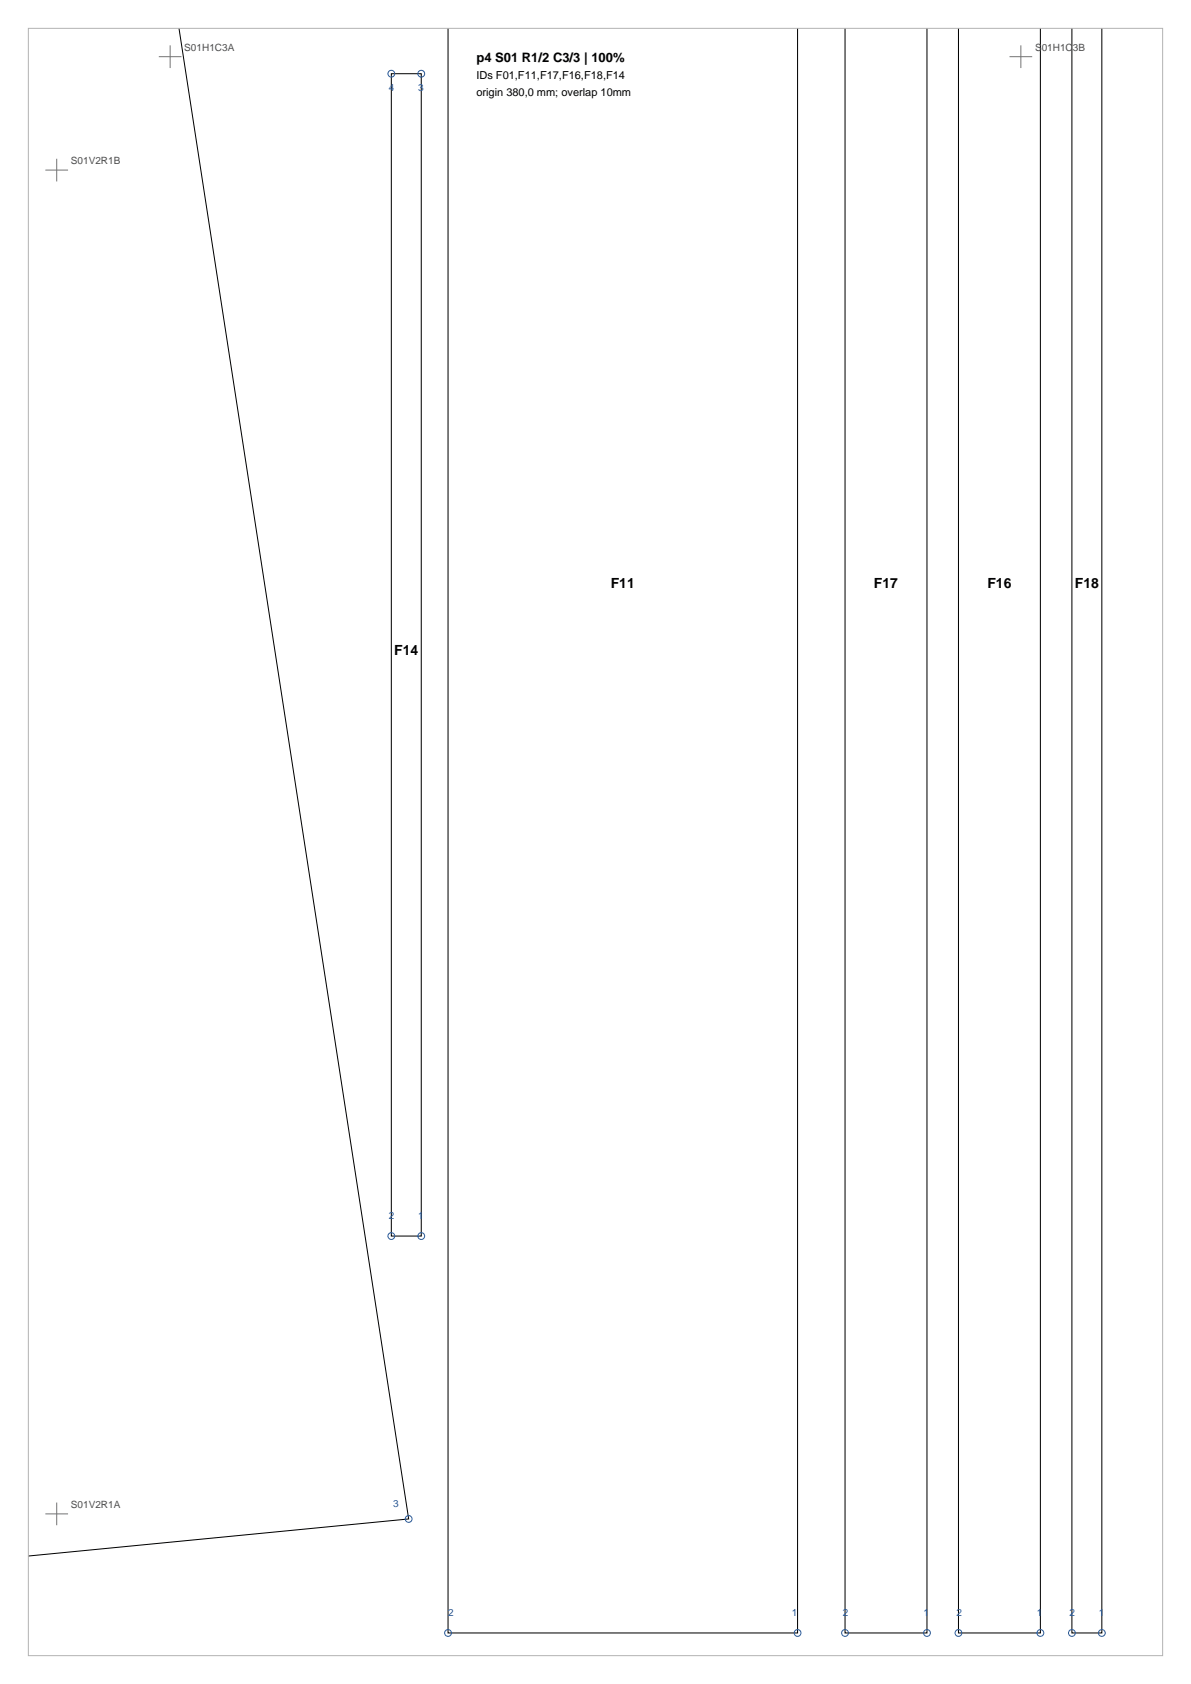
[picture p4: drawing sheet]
<svg xmlns="http://www.w3.org/2000/svg" width="210mm" height="297mm" viewBox="0 0 210 297" stroke-linecap="round" stroke-linejoin="round" font-family="sans-serif">
<path d="M31.6 5l40.5 262.9-67.1 6.5M69 13h5.3v205h-5.3zM140.6 5v283h-61.6v-283M163.4 5v283h-14.4v-283M183.4 5v283h-14.4v-283M189 5v283h5.3v-283" fill="none" stroke="#000" stroke-width=".18"/>
<g fill="none" stroke="#295c9e" stroke-width=".18">
<circle cx="69" cy="13" r=".6"/>
<circle cx="74.3" cy="13" r=".6"/>
<circle cx="69" cy="218" r=".6"/>
<circle cx="74.3" cy="218" r=".6"/>
<circle cx="72.1" cy="267.9" r=".6"/>
<circle cx="79" cy="288" r=".6"/>
<circle cx="140.6" cy="288" r=".6"/>
<circle cx="149" cy="288" r=".6"/>
<circle cx="163.4" cy="288" r=".6"/>
<circle cx="169" cy="288" r=".6"/>
<circle cx="183.4" cy="288" r=".6"/>
<circle cx="189" cy="288" r=".6"/>
<circle cx="194.3" cy="288" r=".6"/>
</g>
<path d="M28 10h4M30 8v4M178 10h4M180 8v4M8 30h4M10 28v4M8 267h4M10 265v4" fill="none" stroke="#737373" stroke-width=".18"/>
<path d="M83 8h50v10h-50z" fill-rule="evenodd" fill="#fff"/>
<path d="M5 5h200v287h-200z" fill="none" stroke="#b3b3b3" stroke-width=".18"/>
<g font-size="2.5">
<text x="107.7" y="103.7">F11</text>
<text x="154.1" y="103.7">F17</text>
<text x="174.1" y="103.7">F16</text>
<text x="189.5" y="103.7">F18</text>
<text x="69.5" y="115.5">F14</text>
</g>
<text font-size="2.3" x="84" y="11">p4 S01 R1/2 C3/3 | 100%</text>
<g font-size="1.9">
<text x="84" y="14">IDs F01,F11,F17,F16,F18,F14</text>
<text x="84" y="17">origin 380,0 mm; overlap 10mm</text>
</g>
<g font-size="1.8" fill="#4d4d4d">
<text x="32.5" y="9">S01H1C3A</text>
<text x="182.5" y="9">S01H1C3B</text>
<text x="12.5" y="29">S01V2R1B</text>
<text x="12.5" y="266">S01V2R1A</text>
</g>
<g font-size="1.8" fill="#295c9e">
<text x="68.6" y="16">4</text>
<text x="73.7" y="16">3</text>
<text x="68.6" y="215">2</text>
<text x="73.7" y="215">1</text>
<text x="69.4" y="265.9">3</text>
<text x="79" y="285">2</text>
<text x="139.6" y="285">1</text>
<text x="148.6" y="285">2</text>
<text x="162.8" y="285">1</text>
<text x="168.6" y="285">2</text>
<text x="182.8" y="285">1</text>
<text x="188.6" y="285">2</text>
<text x="193.7" y="285">1</text>
</g>
</svg>
